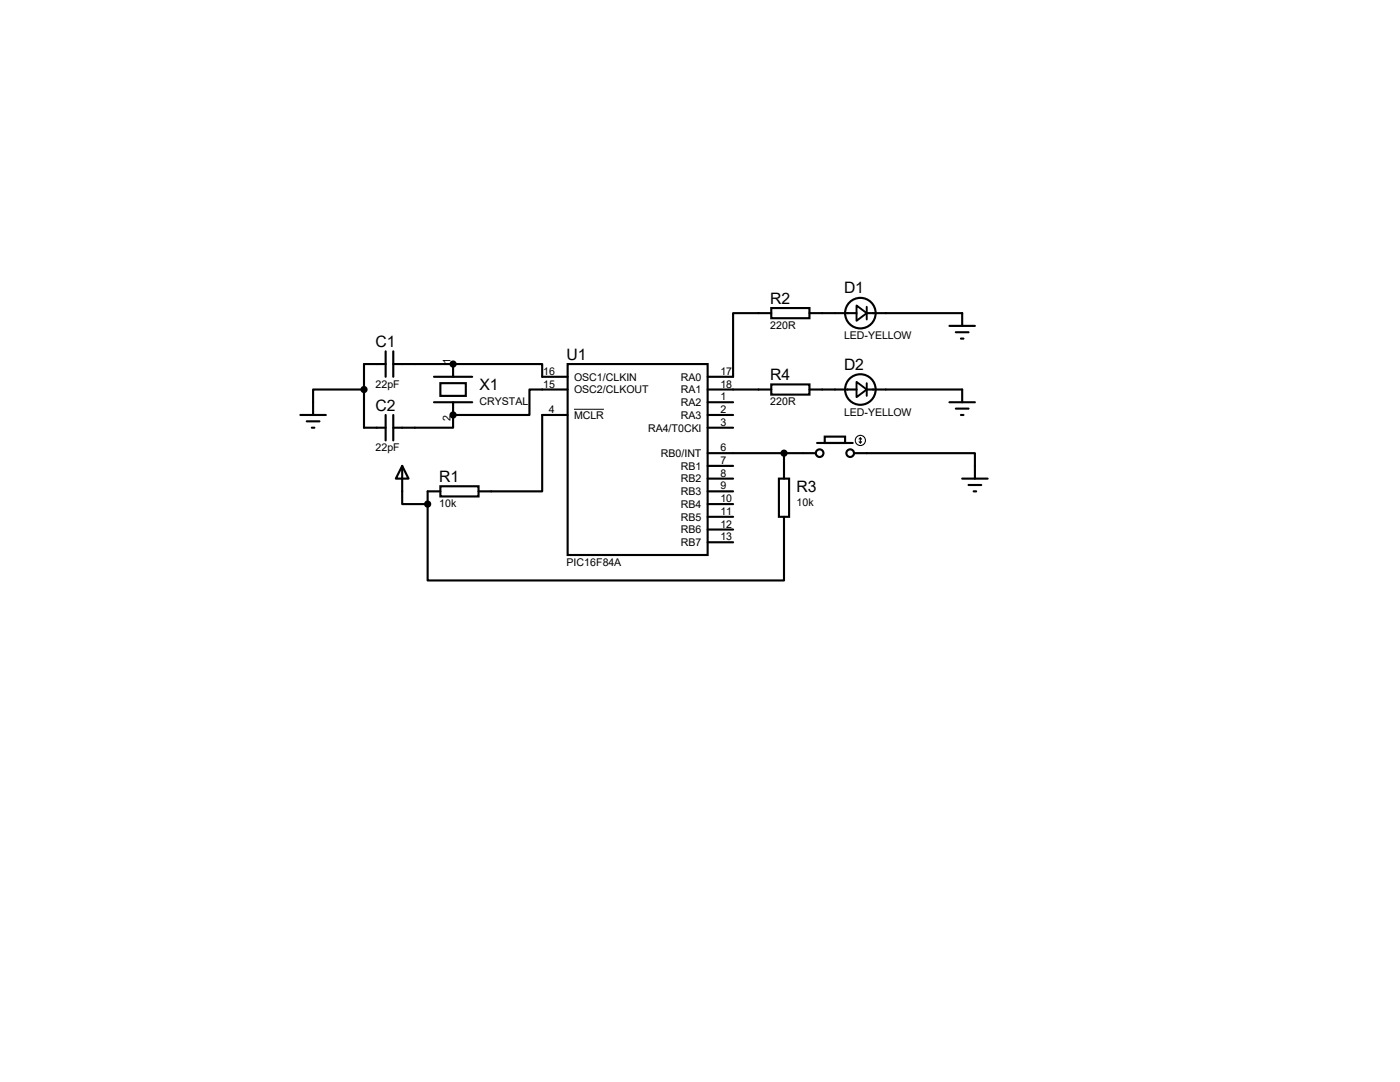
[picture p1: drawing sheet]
<svg xmlns="http://www.w3.org/2000/svg" width="279mm" height="216mm" viewBox="0 0 279 216" stroke-linecap="round" stroke-linejoin="round" font-family="sans-serif">
<g fill="none" stroke="#000" stroke-width=".42">
<path d="M72.6 77.7h-10.1v5.1M77 72.6h-4.4v12.7h4.4M77 70.1v5.1M78.5 72.6h11.9M78.5 70.1v5.1M86.6 75.2h7.6M87.9 76.5h5.1v2.5h-5.1zM90.4 72.6h17.8v2.6h5.1M90.4 72.6v2.6M113.3 72.6h27.9v38.1h-27.9zM113.3 77.7h-7.6v5.1h-15.3M141.2 77.7h12.7"/>
<path d="M153.9 61.5h7.6v2h-7.6zM153.9 76.7h7.6v2h-7.6zM153.9 62.5h-7.6v12.7h-5.1M161.5 62.5h9.4M161.5 77.7h9.4M173 62.5h19v2.5M173 77.7h19v2.6M189.5 65h5.1M190.8 66.3h2.5M191.8 67.6h.5M59.9 82.8h5.1M61.2 84.1h2.6"/>
<path d="M62.2 85.3h.5M77 82.8v5.1M78.5 82.8v5.1M80.3 93l1.2 2.5h-2.5zM80.3 93v7.6h5M86.6 80.3h7.6M87.9 97h7.6v2.1h-7.6zM87.9 98h-2.6v2.6M90.4 82.8v2.5h-11.9M90.4 80.3v2.5M113.3 82.8h-5.1v15.2h-12.7M141.2 90.4h21.6"/>
<path d="M141.2 93h5.1M141.2 95.5h5.1M141.2 98h5.1M141.2 80.3h5.1M141.2 82.8h5.1M141.2 85.3h5.1M155.4 95.5h2.1v7.6h-2.1zM156.5 90.4v5.1M163.1 88.4h7.1M164.6 87.1h4.1v1.3h-4.1zM170.4 90.4h24.2v5.1M189.5 80.3h5.1"/>
<path d="M190.8 81.5h2.5M191.8 82.8h.5M192 95.5h5.1M193.3 96.8h2.5M194.3 98h.5M85.3 100.6v15.2h71.2v-12.7M141.2 100.6h5.1M141.2 103.1h5.1M141.2 105.7h5.1M141.2 108.2h5.1"/>
<circle cx="171.7" cy="62.5" r="3"/>
<circle cx="171.7" cy="77.7" r="3"/>
<circle cx="163.6" cy="90.4" r=".76"/>
<circle cx="169.7" cy="90.4" r=".76"/>
</g>
<g fill="#000">
<circle cx="90.4" cy="72.6" r=".21"/>
<circle cx="90.4" cy="82.8" r=".21"/>
</g>
<path d="M114.6 81.7h5.9" fill="none" stroke="#000" stroke-width=".2"/>
<path d="M170.9 61l2.1 1.5-2.1 1.5zM170.9 76.2l2.1 1.5-2.1 1.5zM173 61.2v2.6M173 76.5v2.5" fill="none" stroke="#000" stroke-width=".38"/>
<g fill="#000" stroke="#000" stroke-width=".42">
<circle cx="72.6" cy="77.7" r=".51"/>
<circle cx="90.4" cy="72.6" r=".51"/>
<circle cx="90.4" cy="82.8" r=".51"/>
<circle cx="156.5" cy="90.4" r=".51"/>
<circle cx="85.3" cy="100.6" r=".51"/>
</g>
<g fill="none" stroke="#000" stroke-width=".21">
<path d="M171.4 88.1l.3 .3M171.7 87.4v1M171.7 87.4l-.3 .2M171.7 87.4l.3 .2M172 88.1l-.3 .3"/>
<circle cx="171.7" cy="87.9" r="1.02"/>
</g>
<g font-size="3.1">
<text x="168.4" y="58.5">D1</text>
<text x="153.7" y="60.6">R2</text>
<text x="75" y="69.2">C1</text>
<text x="113.1" y="71.8">U1</text>
<text x="95.7" y="77.8">X1</text>
<text x="153.7" y="75.8">R4</text>
<text x="168.4" y="73.8">D2</text>
<text x="75" y="81.9">C2</text>
<text x="87.7" y="96.1">R1</text>
<text x="159" y="98.1">R3</text>
</g>
<g font-size="2.1">
<text x="153.7" y="65.7">220R</text>
<text x="168.4" y="67.7">LED-YELLOW</text>
<text x="75" y="77.3">22pF</text>
<text x="89.9" y="72.6" transform="rotate(-90 89.9 72.6)">1</text>
<text x="108.4" y="74.8">16</text>
<text x="108.4" y="77.3">15</text>
<text x="114.6" y="75.9">OSC1/CLKIN</text>
<text x="135.8" y="75.9">RA0</text>
<text x="143.8" y="74.8">17</text>
<text x="143.8" y="77.3">18</text>
<text x="89.9" y="84" transform="rotate(-90 89.9 84)">2</text>
<text x="95.7" y="80.7">CRYSTAL</text>
<text x="109.6" y="82.4">4</text>
<text x="114.6" y="78.5">OSC2/CLKOUT</text>
<text x="114.6" y="83.6">MCLR</text>
<text x="135.8" y="78.5">RA1</text>
<text x="135.8" y="81">RA2</text>
<text x="135.8" y="83.6">RA3</text>
<text x="143.8" y="79.9">1</text>
<text x="143.8" y="82.4">2</text>
<text x="153.7" y="80.9">220R</text>
<text x="168.4" y="82.9">LED-YELLOW</text>
<text x="129.3" y="86.1">RA4/T0CKI</text>
<text x="143.8" y="85">3</text>
<text x="75" y="90">22pF</text>
<text x="131.9" y="91.2">RB0/INT</text>
<text x="135.8" y="93.7">RB1</text>
<text x="143.8" y="90">6</text>
<text x="143.8" y="92.6">7</text>
<text x="143.8" y="95.1">8</text>
<text x="87.7" y="101.2">10k</text>
<text x="135.8" y="96.3">RB2</text>
<text x="135.8" y="98.8">RB3</text>
<text x="135.8" y="101.3">RB4</text>
<text x="143.8" y="97.7">9</text>
<text x="143.8" y="100.2">10</text>
<text x="159" y="101">10k</text>
<text x="135.8" y="103.9">RB5</text>
<text x="135.8" y="106.4">RB6</text>
<text x="143.8" y="102.7">11</text>
<text x="143.8" y="105.3">12</text>
<text x="143.8" y="107.8">13</text>
<text x="113.1" y="112.9">PIC16F84A</text>
<text x="135.8" y="109">RB7</text>
</g>
</svg>
